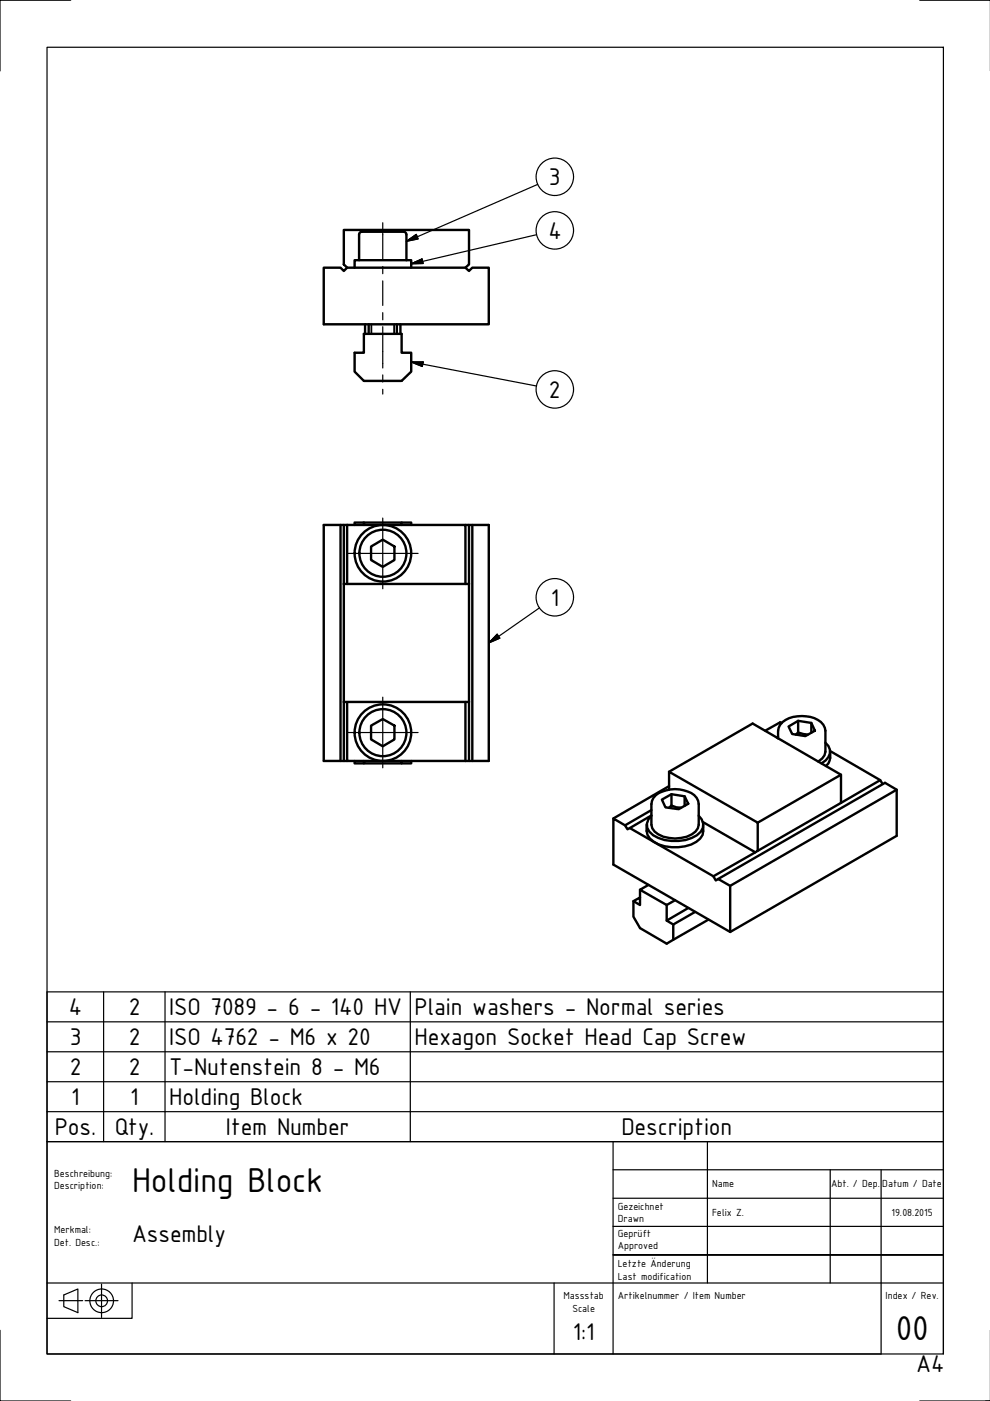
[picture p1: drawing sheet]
<svg xmlns="http://www.w3.org/2000/svg" width="210mm" height="297mm" viewBox="0 0 210 297" stroke-linecap="round" stroke-linejoin="round" font-family="sans-serif">
<!-- layer: Visible (ISO) -->
<g fill="none" stroke="#000" stroke-width=".51">
<path d="M72.9 48.8h26.5v7.3l-.7 .7h-25.1l-.7-.7zM73.6 56.8l-.7 .7-.7-.7h-3.6v12h35v-12h-3.5l-.7 .7-.7-.7M75.2 56.8v-1.6h12v1.6M76.1 49.7a.6 .6 0 0 1 .6-.6h8.8a.6 .6 0 0 1 .7 .6M76.1 49.8v5.4M86.2 49.8v5.4M77.2 70.8h8v4h2v4l-2 2h-8l-2-2v-4h2zM77.4 68.8v2M78.2 68.8v2M84.1 68.8v2M84.9 68.8v2M72.2 111.3v50"/>
<path d="M72.9 111.3v50M73.6 111.3h25.1v12.5M73.6 111.3h-5v50h5M73.6 111.3v12.5M77.2 111.3v-.5h8v.5M77.2 110.8h-2v.5M78.7 115.9l2.5-1.5 2.4 1.5v2.8l-2.4 1.5-2.5-1.5zM85.2 110.8h2v.5M98.7 111.3h4.9v50h-4.9M99.4 111.3v50M100.1 111.3v50M72.9 123.8h26.5"/>
<path d="M72.9 148.8h26.5M73.6 148.8v12.5h25.1M78.7 153.8l2.5-1.4 2.4 1.4v3l-2.4 1.4-2.5-1.4zM98.7 148.8v12.5M165 156.6a3.6 3.6 0 0 1 3.1-4.6 6.4 6.4 0 0 1 6.5 1.7l.4 1.2v4.5l-.2 .7-.5 .7-.8 .7M165 156.3l-.3 .1M165.7 153.3l-.3-.2-3.2 1.8M167.2 154l2-1.2 2.8 .5 .8 1.6-2 1.2-2.8-.5zM169.2 155.3l2.1 .5M169.2 152.8v2.5M169.2 155.3l-.5 .5M172 153.3v2"/>
<path d="M175 157.5a2.31 2.31 0 0 1 .1 3.7l-.9 .6M176 159.2l10.6 6.2-8.3 4.8M176 159.4a3.2 3.2 0 0 1-.9 3M75.2 161.3v.5h2M77.2 161.3v.5h8v-.5M87.2 161.3v.5h-2M133.5 175.6l-.5 .2-.5-.8-2.5-1.5v9.8l24.8 14.3v-9.8l-2.5-1.4-.5 .3-.5-.9M137.1 174.9a3.5 3.5 0 0 0 2.6 4.2 9.6 9.6 0 0 0 7.9-.6l.9-.7 .5-.8 .1-2.1M138.1 172.9l-4.6 2.7 17.8 10.2M138.1 173a2.44 2.44 0 0 0 .4 4.1 9.3 9.3 0 0 0 9.3 0 2.45 2.45 0 0 0 .3-4.1M138.1 171.8l-5.6 3.2M139.1 168.6a7.1 7.1 0 0 1 8.1 0l.5 .5 .4 1.4v4.4a3.2 3.2 0 0 1-2.5 2.5 7.4 7.4 0 0 1-6.8-1.1l-.5-.7-.2-.7v-4.4l.1-.7z"/>
<path d="M140.3 169.5l2.1-1.1 2.8 .4 .7 1.6-2 1.2-2.8-.4zM141.9 163.6l17.7-10.2 18.7 10.9v5.9M141.9 167.4v-3.8l18.8 10.8v6l-.6 .3M141.9 166.7l-11.9 6.8M142.4 170.8l1 .4h1M142.4 168.4v2.4M142.4 170.8l-.5 .4M145.2 168.8v2.1M149 174.3l11.1 6.4-8.8 5.1M178.3 170.2l-17.6 10.2M178.3 164.3l-17.6 10.1M186.6 165.4l.5 .8"/>
<path d="M190.1 167.4l-35.3 20.4M134.3 191.1v3.3l1.4 2.4 5.7 3.3 8.8-5.1M135.7 188.6v3.3l-1.4-.8 1.4-.8M137.5 187.6l-1.8 1 5.7 3.3 1.7-1M141.4 191.9v3.3M145.9 192.5l-4.5 2.7 1.3 .8M147.4 193.3l-4.7 2.7v3.2M152.3 186.4l35.3-20.4 2.5 1.4v9.8l-35.3 20.4"/>
<circle cx="81.2" cy="117.3" r="6"/>
<circle cx="81.2" cy="117.3" r="5"/>
<circle cx="81.2" cy="155.3" r="6"/>
<circle cx="81.2" cy="155.3" r="5"/>
</g>
<!-- layer: Visible Narrow (ISO) -->
<path d="M78.7 68.8v2M83.6 68.8v2" fill="none" stroke="#000" stroke-width=".38"/>
<!-- layer: Symbol (ISO) -->
<g fill="none" stroke="#000" stroke-width=".25">
<path d="M114 39.1l-27.8 12.1M86.2 51.2l2.1-1.5 .3 1zM87.2 55.9l2.3-1 .2 1zM113.7 49.8l-26.5 6.1M87.2 76.8h2.5l-.2 .9zM87.2 76.8l26.5 5M105.4 134.5l.6 .8-2.4 1zM114.4 128.9l-10.8 7.4M10 216.6h190M22 210.3v31.7M35 210.3v31.7M87 210.3v31.7"/>
<path d="M10 235.7h190v-25.4h-190v31.7h190v-6.3M10 223h190M10 229.3h190"/>
<circle cx="117.6" cy="37.5" r="4"/>
<circle cx="117.6" cy="48.8" r="4"/>
<circle cx="117.6" cy="82.6" r="4"/>
<circle cx="117.6" cy="126.6" r="4"/>
</g>
<!-- layer: FRAME -->
<g fill="none" stroke="#000" stroke-width=".25">
<path d="M10 10h190v277.1h-190zM15 0h-15v15M195 0h15M130 254h70M130 248h70M130 242v45.1M150 242v30M176 248v24M186.8 248v39.1h-176.8v-7.6h18v-7.5M10 279.5v-37.5h190v45.1M10 272h190M117.5 272v15.1"/>
<path d="M130 266.1h70h-70M130 260h70M0 282.1v14.9h15M195 297h15"/>
</g>
<!-- layer: Dimension (ISO) -->
<g fill="none" stroke="#000" stroke-width=".25">
<path d="M12.5 275.8h5M13.5 274.6l3-1.3v5l-3-1.3zM18 275.8h7M21.5 272.3v7"/>
<circle cx="21.6" cy="275.8" r="2.51"/>
<circle cx="21.6" cy="275.8" r="1.24"/>
</g>
<!-- layer: Center Mark (ISO) -->
<path d="M73.7 117.3h14.9M81.2 109.8v15M73.7 155.3h14.9M81.2 147.8v15" fill="none" stroke="#000" stroke-width=".25"/>
<!-- layer: Centerline (ISO) -->
<path d="M81.2 47.2v7.8M81.2 56.5v1.5M81.2 59.5v5.3M81.2 66.3v1.5M81.2 69.3v8.7M81.2 79.5v1.5M81.2 82.5v1.1" fill="none" stroke="#000" stroke-width=".25"/>
<!-- layer: Symbol (ISO) -->
<path d="M86.2 51.2l2.1-1.5zM86.2 51.2l2.1-1.5 .3 1zM87.2 55.9l2.3-1zM87.2 55.9l2.3-1 .2 1zM87.2 76.8h2.5zM87.2 76.8h2.5l-.2 .9zM105.4 134.5l-1.8 1.8zM105.4 134.5l.6 .8-2.4 1z" fill="#000" stroke="#000" stroke-width=".25"/>
<g font-size="7.9">
<text x="28" y="252.8">Holding Block</text>
<text x="189.9" y="284">00</text>
</g>
<g font-size="5.5">
<text x="116.4" y="39.2">3</text>
<text x="116.3" y="50.6">4</text>
<text x="116.4" y="84.3">2</text>
<text x="116.8" y="128.4">1</text>
<text x="14.6" y="215.3">4</text>
<text x="27.3" y="215.3">2</text>
<text x="35.9" y="215.3">ISO 7089 - 6 - 140 HV</text>
<text x="87.9" y="215.3">Plain washers - Normal series</text>
<text x="14.8" y="221.5">3</text>
<text x="27.3" y="221.5">2</text>
<text x="35.9" y="221.5">ISO 4762 - M6 x 20</text>
<text x="87.9" y="221.5">Hexagon Socket Head Cap Screw</text>
<text x="14.8" y="227.9">2</text>
<text x="27.3" y="227.9">2</text>
<text x="35.9" y="227.9">T-Nutenstein 8 - M6</text>
<text x="15.1" y="234.2">1</text>
<text x="27.6" y="234.2">1</text>
<text x="35.9" y="234.2">Holding Block</text>
<text x="11.6" y="240.6">Pos.</text>
<text x="24.3" y="240.6">Qty.</text>
<text x="47.9" y="240.6">Item Number</text>
<text x="131.8" y="240.6">Description</text>
<text x="28" y="263.3">Assembly</text>
<text x="121.5" y="284">1:1</text>
<text x="194.2" y="290.8">A4</text>
</g>
<g font-size="2.3">
<text x="11.5" y="249.5">Beschreibung:</text>
<text x="151" y="251.8">Name</text>
<text x="176.2" y="251.6">Abt. / Dep.</text>
<text x="187.1" y="251.8">Datum / Date</text>
<text x="11.5" y="252.1">Description:</text>
<text x="131" y="256.5">Gezeichnet</text>
<text x="151" y="257.8">Felix Z.</text>
<text x="189" y="257.8">19.08.2015</text>
<text x="11.5" y="261.5">Merkmal:</text>
<text x="131" y="259.1">Drawn</text>
<text x="131" y="262.2">Geprüft</text>
<text x="11.5" y="264.1">Det. Desc.:</text>
<text x="131" y="264.9">Approved</text>
<text x="131" y="268.7">Letzte Änderung</text>
<text x="119.4" y="275.5">Massstab</text>
<text x="131" y="271.3">Last modification</text>
<text x="131" y="275.5">Artikelnummer / Item Number</text>
<text x="187.8" y="275.5">Index / Rev.</text>
<text x="121.3" y="278.2">Scale</text>
</g>
</svg>
